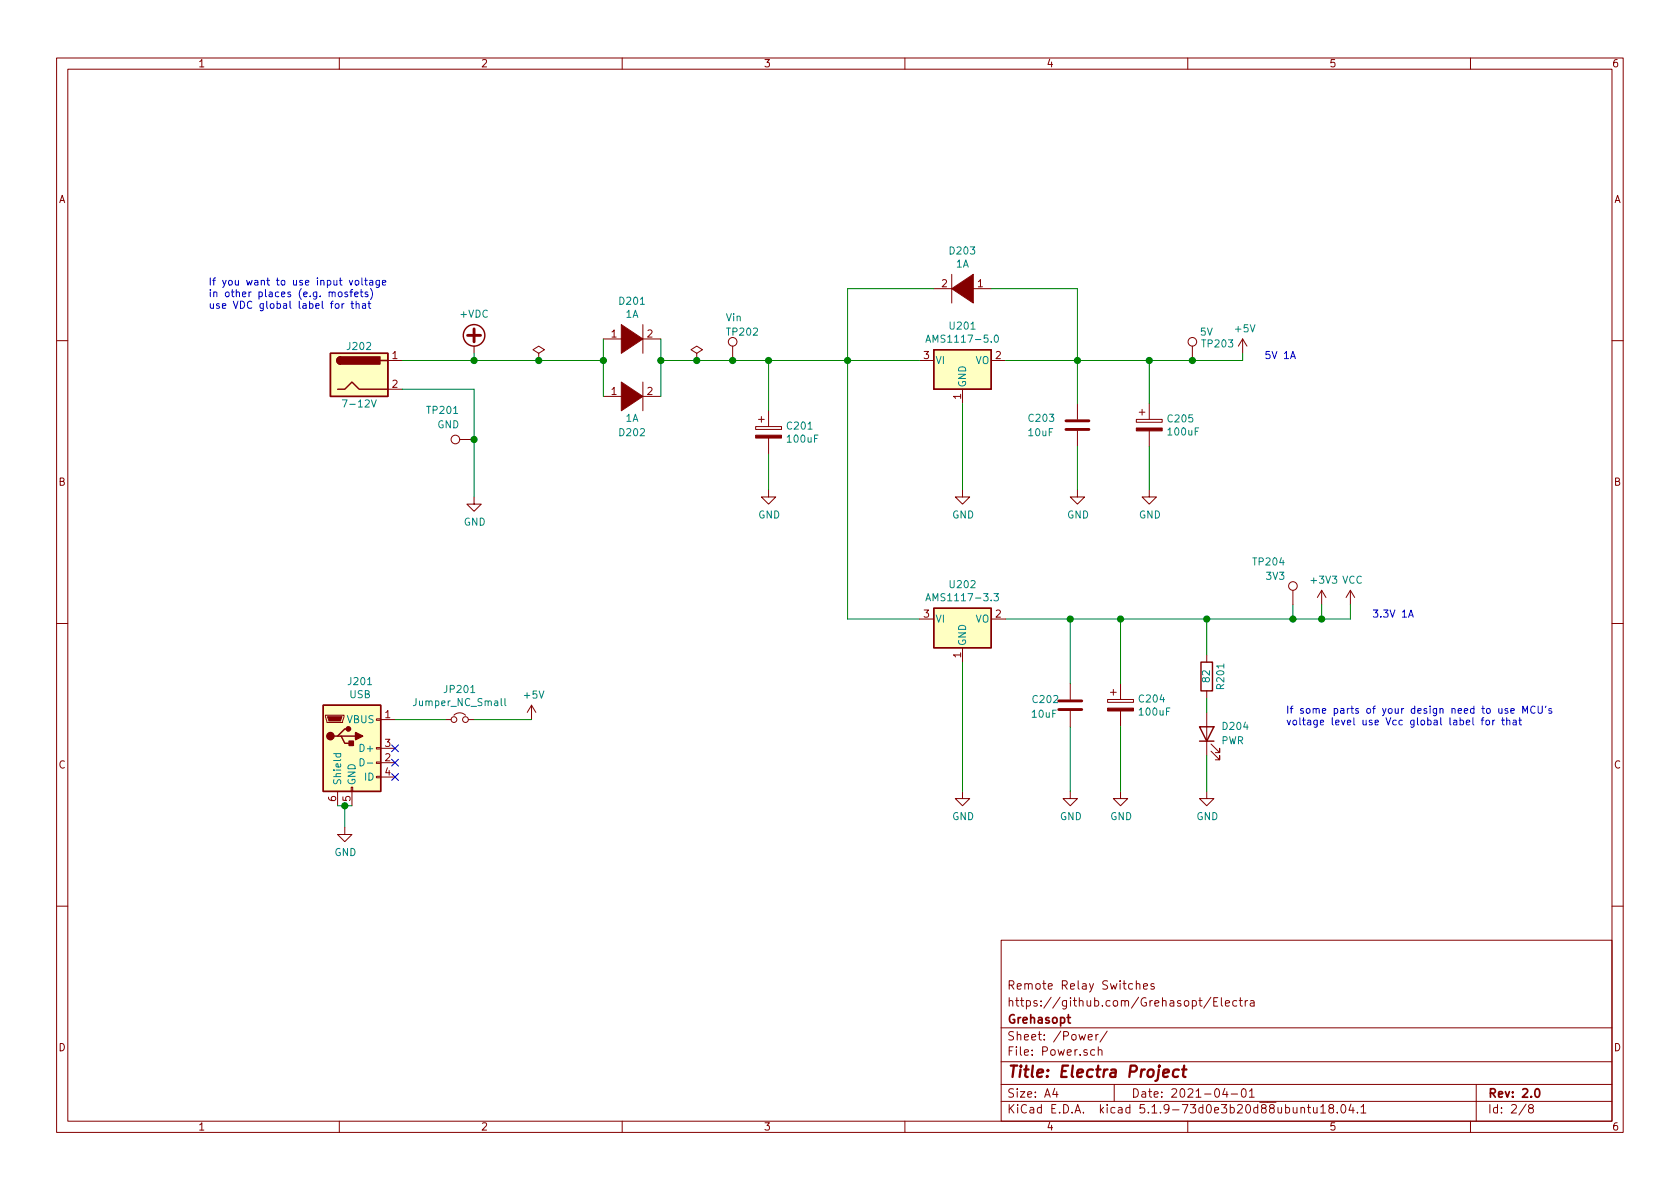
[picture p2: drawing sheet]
EESchema Schematic File Version 4
EELAYER 30 0
EELAYER END
$Descr A4 11693 8268
encoding utf-8
Sheet 2 8
Title "Electra Project"
Date "2021-04-01"
Rev "2.0"
Comp "Grehasopt"
Comment1 "https://github.com/Grehasopt/Electra"
Comment2 "Remote Relay Switches"
Comment3 ""
Comment4 ""
$EndDescr
Text Notes 1450 2150 0    50   ~ 0
If you want to use input voltage\nin other places (e.g. mosfets)\nuse VDC global label for that
Text Notes 8950 5050 0    50   ~ 0
If some parts of your design need to use MCU's \nvoltage level use Vcc global label for that
Text Notes 8800 2500 0    50   ~ 0
5V 1A
$Comp
L Connector:Barrel_Jack J202
U 1 1
P 2500 2600
F 0 "J202" H 2500 2800 50  0000 C CNN
F 1 "7-12V" H 2500 2400 50  0000 C CNN
F 2 "Connector_BarrelJack:BarrelJack_Horizontal" H 2550 2560 50  0001 C CNN
F 3 "~" H 2550 2560 50  0001 C CNN
F 4 "Through Hole AC/DC Power Plugs & Receptacles RoHS" H 2500 2600 50  0001 C CNN "Description"
F 5 "C16214" H 2500 2600 50  0001 C CNN "LCSC"
F 6 "~<5A" H 2500 2600 50  0001 C CNN "Maximum Value"
F 7 "-" H 2500 2600 50  0001 C CNN "Package Reference"
	1    2500 2600
	1    0    0    -1  
$EndComp
$Comp
L Connector:USB_B_Micro J201
U 1 1
P 2450 5200
F 0 "J201" H 2507 5667 50  0000 C CNN
F 1 "USB" H 2507 5576 50  0000 C CNN
F 2 "Connector_USB:USB_Micro-B_Molex-105017-0001" H 2600 5150 50  0001 C CNN
F 3 "~" H 2600 5150 50  0001 C CNN
F 4 "USB - Micro B Female USB 2.0 5 SMD USB Connectors RoHS" H 2450 5200 50  0001 C CNN "Description"
F 5 "USB 2.0 " H 2450 5200 50  0001 C CNN "Maximum Value"
F 6 "SMD" H 2450 5200 50  0001 C CNN "Package Reference"
F 7 "C10418" H 2450 5200 50  0001 C CNN "LCSC"
	1    2450 5200
	1    0    0    -1  
$EndComp
$Comp
L pspice:DIODE D201
U 1 1
P 4400 2350
F 0 "D201" H 4400 2615 50  0000 C CNN
F 1 "1A" H 4400 2524 50  0000 C CNN
F 2 "Diode_SMD:D_SMA_Handsoldering" H 4400 2350 50  0001 C CNN
F 3 "~" H 4400 2350 50  0001 C CNN
F 4 "C95872" H 4400 2350 50  0001 C CNN "LCSC"
F 5 "1A" H 4400 2350 50  0001 C CNN "Maximum Value"
F 6 " SMA(DO-214AC)" H 4400 2350 50  0001 C CNN "Package Reference"
	1    4400 2350
	1    0    0    -1  
$EndComp
$Comp
L pspice:DIODE D202
U 1 1
P 4400 2750
F 0 "D202" H 4400 2500 50  0000 C CNN
F 1 "1A" H 4400 2600 50  0000 C CNN
F 2 "Diode_SMD:D_SMA_Handsoldering" H 4400 2750 50  0001 C CNN
F 3 "~" H 4400 2750 50  0001 C CNN
F 4 "C95872" H 4400 2750 50  0001 C CNN "LCSC"
F 5 "1A" H 4400 2750 50  0001 C CNN "Maximum Value"
F 6 " SMA(DO-214AC)" H 4400 2750 50  0001 C CNN "Package Reference"
	1    4400 2750
	1    0    0    -1  
$EndComp
$Comp
L power:+VDC #PWR0202
U 1 1
P 3300 2450
F 0 "#PWR0202" H 3300 2350 50  0001 C CNN
F 1 "+VDC" H 3300 2725 50  0000 C CNN
F 2 "" H 3300 2450 50  0001 C CNN
F 3 "" H 3300 2450 50  0001 C CNN
	1    3300 2450
	1    0    0    -1  
$EndComp
$Comp
L power:PWR_FLAG #FLG0201
U 1 1
P 3750 2500
F 0 "#FLG0201" H 3750 2575 50  0001 C CNN
F 1 "PWR_FLAG" V 3750 2800 50  0001 C CNN
F 2 "" H 3750 2500 50  0001 C CNN
F 3 "~" H 3750 2500 50  0001 C CNN
	1    3750 2500
	1    0    0    -1  
$EndComp
$Comp
L Connector:TestPoint TP201
U 1 1
P 3300 3050
F 0 "TP201" V 3500 3150 50  0000 L CNN
F 1 "GND" V 3400 3150 50  0000 L CNN
F 2 "TestPoint:TestPoint_Pad_D1.5mm" H 3500 3050 50  0001 C CNN
F 3 "-" H 3500 3050 50  0001 C CNN
F 4 "-" H 3300 3050 50  0001 C CNN "Maximum Value"
F 5 "-" H 3300 3050 50  0001 C CNN "Package Reference"
	1    3300 3050
	0    -1   -1   0   
$EndComp
$Comp
L power:PWR_FLAG #FLG0202
U 1 1
P 4850 2500
F 0 "#FLG0202" H 4850 2575 50  0001 C CNN
F 1 "PWR_FLAG" V 4850 2800 50  0001 C CNN
F 2 "" H 4850 2500 50  0001 C CNN
F 3 "~" H 4850 2500 50  0001 C CNN
	1    4850 2500
	1    0    0    -1  
$EndComp
$Comp
L Connector:TestPoint TP202
U 1 1
P 5100 2500
F 0 "TP202" H 5050 2700 50  0000 L CNN
F 1 "Vin" H 5050 2800 50  0000 L CNN
F 2 "TestPoint:TestPoint_Pad_D1.5mm" H 5300 2500 50  0001 C CNN
F 3 "-" H 5300 2500 50  0001 C CNN
F 4 "-" H 5100 2500 50  0001 C CNN "Maximum Value"
F 5 "-" H 5100 2500 50  0001 C CNN "Package Reference"
	1    5100 2500
	1    0    0    -1  
$EndComp
$Comp
L Device:CP C201
U 1 1
P 5350 3000
F 0 "C201" H 5468 3046 50  0000 L CNN
F 1 "100uF" H 5468 2955 50  0000 L CNN
F 2 "Capacitor_SMD:CP_Elec_6.3x5.4" H 5388 2850 50  0001 C CNN
F 3 "~" H 5350 3000 50  0001 C CNN
F 4 "100uF ±20% 10V SMD,5x5.4mm Aluminum Electrolytic Capacitors - SMD RoHS" H 5350 3000 50  0001 C CNN "Description"
F 5 "C97805" H 5350 3000 50  0001 C CNN "LCSC"
F 6 "10V" H 5350 3000 50  0001 C CNN "Maximum Value"
F 7 "SMD,5x5.4mm" H 5350 3000 50  0001 C CNN "Package Reference"
	1    5350 3000
	1    0    0    -1  
$EndComp
$Comp
L power:GND #PWR0205
U 1 1
P 5350 3400
F 0 "#PWR0205" H 5350 3150 50  0001 C CNN
F 1 "GND" H 5355 3227 50  0000 C CNN
F 2 "" H 5350 3400 50  0001 C CNN
F 3 "" H 5350 3400 50  0001 C CNN
	1    5350 3400
	1    0    0    -1  
$EndComp
$Comp
L Regulator_Linear:AMS1117-5.0 U201
U 1 1
P 6700 2500
F 0 "U201" H 6700 2742 50  0000 C CNN
F 1 "AMS1117-5.0" H 6700 2651 50  0000 C CNN
F 2 "Package_TO_SOT_SMD:SOT-223-3_TabPin2" H 6700 2700 50  0001 C CNN
F 3 "~" H 6800 2250 50  0001 C CNN
F 4 "C6187" H 6700 2500 50  0001 C CNN "LCSC"
	1    6700 2500
	1    0    0    -1  
$EndComp
$Comp
L pspice:DIODE D203
U 1 1
P 6700 2000
F 0 "D203" H 6700 2265 50  0000 C CNN
F 1 "1A" H 6700 2174 50  0000 C CNN
F 2 "Diode_SMD:D_SMA_Handsoldering" H 6700 2000 50  0001 C CNN
F 3 "~" H 6700 2000 50  0001 C CNN
F 4 "C95872" H 6700 2000 50  0001 C CNN "LCSC"
F 5 "1A" H 6700 2000 50  0001 C CNN "Maximum Value"
F 6 " SMA(DO-214AC)" H 6700 2000 50  0001 C CNN "Package Reference"
	1    6700 2000
	-1   0    0    -1  
$EndComp
$Comp
L Regulator_Linear:AMS1117-3.3 U202
U 1 1
P 6700 4300
F 0 "U202" H 6700 4542 50  0000 C CNN
F 1 "AMS1117-3.3" H 6700 4451 50  0000 C CNN
F 2 "Package_TO_SOT_SMD:SOT-223-3_TabPin2" H 6700 4500 50  0001 C CNN
F 3 "~" H 6800 4050 50  0001 C CNN
F 4 "Fixed 18V 3.3V 1.3V @ 1A SOT-223 Dropout Regulators(LDO) RoHS" H 6700 4300 50  0001 C CNN "Description"
F 5 "C6186" H 6700 4300 50  0001 C CNN "LCSC"
F 6 "12V " H 6700 4300 50  0001 C CNN "Maximum Value"
F 7 "SOT-223" H 6700 4300 50  0001 C CNN "Package Reference"
	1    6700 4300
	1    0    0    -1  
$EndComp
$Comp
L power:GND #PWR0206
U 1 1
P 6700 3400
F 0 "#PWR0206" H 6700 3150 50  0001 C CNN
F 1 "GND" H 6705 3227 50  0000 C CNN
F 2 "" H 6700 3400 50  0001 C CNN
F 3 "" H 6700 3400 50  0001 C CNN
	1    6700 3400
	1    0    0    -1  
$EndComp
$Comp
L Device:C C203
U 1 1
P 7500 2950
F 0 "C203" H 7150 3000 50  0000 L CNN
F 1 "10uF" H 7150 2900 50  0000 L CNN
F 2 "Capacitor_SMD:C_0805_2012Metric_Pad1.18x1.45mm_HandSolder" H 7538 2800 50  0001 C CNN
F 3 "~" H 7500 2950 50  0001 C CNN
F 4 "C15850" H 7500 2950 50  0001 C CNN "LCSC"
F 5 "25V" H 7500 2950 50  0001 C CNN "Maximum value"
	1    7500 2950
	1    0    0    -1  
$EndComp
$Comp
L Device:CP C205
U 1 1
P 8000 2950
F 0 "C205" H 8118 2996 50  0000 L CNN
F 1 "100uF" H 8118 2905 50  0000 L CNN
F 2 "Capacitor_SMD:CP_Elec_6.3x5.4" H 8038 2800 50  0001 C CNN
F 3 "~" H 8000 2950 50  0001 C CNN
F 4 "100uF ±20% 10V SMD,5x5.4mm Aluminum Electrolytic Capacitors - SMD RoHS" H 8000 2950 50  0001 C CNN "Description"
F 5 "C97805" H 8000 2950 50  0001 C CNN "LCSC"
F 6 "10V" H 8000 2950 50  0001 C CNN "Maximum Value"
F 7 "SMD,5x5.4mm" H 8000 2950 50  0001 C CNN "Package Reference"
	1    8000 2950
	1    0    0    -1  
$EndComp
$Comp
L power:GND #PWR0209
U 1 1
P 7500 3400
F 0 "#PWR0209" H 7500 3150 50  0001 C CNN
F 1 "GND" H 7505 3227 50  0000 C CNN
F 2 "" H 7500 3400 50  0001 C CNN
F 3 "" H 7500 3400 50  0001 C CNN
	1    7500 3400
	1    0    0    -1  
$EndComp
$Comp
L power:GND #PWR0211
U 1 1
P 8000 3400
F 0 "#PWR0211" H 8000 3150 50  0001 C CNN
F 1 "GND" H 8005 3227 50  0000 C CNN
F 2 "" H 8000 3400 50  0001 C CNN
F 3 "" H 8000 3400 50  0001 C CNN
	1    8000 3400
	1    0    0    -1  
$EndComp
$Comp
L Device:C C202
U 1 1
P 7450 4900
F 0 "C202" H 7178 4942 50  0000 L CNN
F 1 "10uF" H 7174 4840 50  0000 L CNN
F 2 "Capacitor_SMD:C_0805_2012Metric_Pad1.18x1.45mm_HandSolder" H 7488 4750 50  0001 C CNN
F 3 "~" H 7450 4900 50  0001 C CNN
F 4 "C15850" H 7450 4900 50  0001 C CNN "LCSC"
F 5 "25V" H 7450 4900 50  0001 C CNN "Maximum value"
	1    7450 4900
	1    0    0    -1  
$EndComp
$Comp
L Device:CP C204
U 1 1
P 7800 4900
F 0 "C204" H 7918 4946 50  0000 L CNN
F 1 "100uF" H 7918 4855 50  0000 L CNN
F 2 "Capacitor_SMD:CP_Elec_6.3x5.4" H 7838 4750 50  0001 C CNN
F 3 "~" H 7800 4900 50  0001 C CNN
F 4 "100uF ±20% 10V SMD,5x5.4mm Aluminum Electrolytic Capacitors - SMD RoHS" H 7800 4900 50  0001 C CNN "Description"
F 5 "C97805" H 7800 4900 50  0001 C CNN "LCSC"
F 6 "10V" H 7800 4900 50  0001 C CNN "Maximum Value"
F 7 "SMD,5x5.4mm" H 7800 4900 50  0001 C CNN "Package Reference"
	1    7800 4900
	1    0    0    -1  
$EndComp
$Comp
L power:GND #PWR0208
U 1 1
P 7450 5500
F 0 "#PWR0208" H 7450 5250 50  0001 C CNN
F 1 "GND" H 7455 5327 50  0000 C CNN
F 2 "" H 7450 5500 50  0001 C CNN
F 3 "" H 7450 5500 50  0001 C CNN
	1    7450 5500
	1    0    0    -1  
$EndComp
$Comp
L power:GND #PWR0210
U 1 1
P 7800 5500
F 0 "#PWR0210" H 7800 5250 50  0001 C CNN
F 1 "GND" H 7805 5327 50  0000 C CNN
F 2 "" H 7800 5500 50  0001 C CNN
F 3 "" H 7800 5500 50  0001 C CNN
	1    7800 5500
	1    0    0    -1  
$EndComp
$Comp
L Device:R R201
U 1 1
P 8400 4700
F 0 "R201" V 8300 4800 50  0000 R CNN
F 1 "82" V 8400 4750 50  0000 R CNN
F 2 "Resistor_SMD:R_0603_1608Metric_Pad0.98x0.95mm_HandSolder" V 8330 4700 50  0001 C CNN
F 3 "~" H 8400 4700 50  0001 C CNN
F 4 "0603" H 8400 4700 50  0001 C CNN "Package Reference"
F 5 "C23255" H 8400 4700 50  0001 C CNN "LCSC"
F 6 "0.1W" H 8400 4700 50  0001 C CNN "Maximum Value"
	1    8400 4700
	-1   0    0    1   
$EndComp
$Comp
L Device:LED D204
U 1 1
P 8400 5100
F 0 "D204" V 8450 5000 50  0000 R CNN
F 1 "PWR" V 8350 5000 50  0000 R CNN
F 2 "LED_SMD:LED_0603_1608Metric_Pad1.05x0.95mm_HandSolder" H 8400 5100 50  0001 C CNN
F 3 "~" H 8400 5100 50  0001 C CNN
F 4 "Green 520~535nm 0603 Light Emitting Diodes (LED) RoHS" H 8400 5100 50  0001 C CNN "Description"
F 5 "C72043" H 8400 5100 50  0001 C CNN "LCSC"
F 6 "15mA" H 8400 5100 50  0001 C CNN "Maximum Value"
F 7 "0603" H 8400 5100 50  0001 C CNN "Package Reference"
	1    8400 5100
	0    -1   -1   0   
$EndComp
$Comp
L power:GND #PWR0212
U 1 1
P 8400 5500
F 0 "#PWR0212" H 8400 5250 50  0001 C CNN
F 1 "GND" H 8405 5327 50  0000 C CNN
F 2 "" H 8400 5500 50  0001 C CNN
F 3 "" H 8400 5500 50  0001 C CNN
	1    8400 5500
	1    0    0    -1  
$EndComp
$Comp
L power:+3V3 #PWR0214
U 1 1
P 9200 4200
F 0 "#PWR0214" H 9200 4050 50  0001 C CNN
F 1 "+3V3" H 9215 4373 50  0000 C CNN
F 2 "" H 9200 4200 50  0001 C CNN
F 3 "" H 9200 4200 50  0001 C CNN
	1    9200 4200
	1    0    0    -1  
$EndComp
$Comp
L power:VCC #PWR0215
U 1 1
P 9400 4200
F 0 "#PWR0215" H 9400 4050 50  0001 C CNN
F 1 "VCC" H 9415 4373 50  0000 C CNN
F 2 "" H 9400 4200 50  0001 C CNN
F 3 "" H 9400 4200 50  0001 C CNN
	1    9400 4200
	1    0    0    -1  
$EndComp
$Comp
L Connector:TestPoint TP204
U 1 1
P 9000 4200
F 0 "TP204" H 8950 4500 50  0000 R CNN
F 1 "3V3" H 8950 4400 50  0000 R CNN
F 2 "TestPoint:TestPoint_Pad_D1.5mm" H 9200 4200 50  0001 C CNN
F 3 "~" H 9200 4200 50  0001 C CNN
F 4 "-" H 9000 4200 50  0001 C CNN "Maximum Value"
F 5 "-" H 9000 4200 50  0001 C CNN "Package Reference"
	1    9000 4200
	1    0    0    -1  
$EndComp
$Comp
L power:+5V #PWR0213
U 1 1
P 8650 2450
F 0 "#PWR0213" H 8650 2300 50  0001 C CNN
F 1 "+5V" H 8665 2623 50  0000 C CNN
F 2 "" H 8650 2450 50  0001 C CNN
F 3 "" H 8650 2450 50  0001 C CNN
	1    8650 2450
	1    0    0    -1  
$EndComp
$Comp
L Connector:TestPoint TP203
U 1 1
P 8300 2500
F 0 "TP203" H 8358 2618 50  0000 L CNN
F 1 "5V" H 8350 2700 50  0000 L CNN
F 2 "TestPoint:TestPoint_Pad_D1.5mm" H 8500 2500 50  0001 C CNN
F 3 "~" H 8500 2500 50  0001 C CNN
F 4 "-" H 8300 2500 50  0001 C CNN "Maximum Value"
F 5 "-" H 8300 2500 50  0001 C CNN "Package Reference"
	1    8300 2500
	1    0    0    -1  
$EndComp
Wire Wire Line
	2800 2500 3300 2500
Wire Wire Line
	3300 2500 3300 2450
Wire Wire Line
	3300 2500 3750 2500
Connection ~ 3300 2500
Connection ~ 3750 2500
Wire Wire Line
	2800 2700 3300 2700
Wire Wire Line
	3300 2700 3300 3050
Connection ~ 3300 3050
Wire Wire Line
	3300 3050 3300 3450
$Comp
L power:GND #PWR0203
U 1 1
P 3300 3450
F 0 "#PWR0203" H 3300 3200 50  0001 C CNN
F 1 "GND" H 3305 3277 50  0000 C CNN
F 2 "" H 3300 3450 50  0001 C CNN
F 3 "" H 3300 3450 50  0001 C CNN
	1    3300 3450
	1    0    0    -1  
$EndComp
Wire Wire Line
	4200 2500 4200 2350
Wire Wire Line
	3750 2500 4200 2500
Wire Wire Line
	4200 2500 4200 2750
Connection ~ 4200 2500
Wire Wire Line
	4600 2350 4600 2500
Wire Wire Line
	4600 2500 4850 2500
Connection ~ 4600 2500
Wire Wire Line
	4600 2500 4600 2750
Connection ~ 4850 2500
Wire Wire Line
	4850 2500 5100 2500
Connection ~ 5100 2500
Wire Wire Line
	7500 3100 7500 3400
Wire Wire Line
	6700 2800 6700 3400
Wire Wire Line
	5350 3150 5350 3400
Wire Wire Line
	8000 3100 8000 3400
Wire Wire Line
	8000 2800 8000 2500
Wire Wire Line
	7500 2800 7500 2500
Connection ~ 7500 2500
Wire Wire Line
	7500 2500 8000 2500
Wire Wire Line
	6900 2000 7500 2000
Wire Wire Line
	7500 2000 7500 2500
Wire Wire Line
	5100 2500 5350 2500
Wire Wire Line
	6500 2000 5900 2000
Wire Wire Line
	5900 2000 5900 2500
Connection ~ 5900 2500
Wire Wire Line
	5900 2500 6400 2500
Wire Wire Line
	5350 2850 5350 2500
Connection ~ 5350 2500
Wire Wire Line
	5350 2500 5900 2500
Wire Wire Line
	8000 2500 8300 2500
Wire Wire Line
	8650 2500 8650 2450
Connection ~ 8000 2500
Connection ~ 8300 2500
Wire Wire Line
	8300 2500 8650 2500
$Comp
L power:GND #PWR0207
U 1 1
P 6700 5500
F 0 "#PWR0207" H 6700 5250 50  0001 C CNN
F 1 "GND" H 6705 5327 50  0000 C CNN
F 2 "" H 6700 5500 50  0001 C CNN
F 3 "" H 6700 5500 50  0001 C CNN
	1    6700 5500
	1    0    0    -1  
$EndComp
Wire Wire Line
	6700 4600 6700 5500
Wire Wire Line
	7000 4300 7450 4300
Wire Wire Line
	7450 5050 7450 5500
Wire Wire Line
	7800 5050 7800 5500
Wire Wire Line
	7450 4750 7450 4300
Connection ~ 7450 4300
Wire Wire Line
	7450 4300 7800 4300
Wire Wire Line
	7800 4750 7800 4300
Connection ~ 7800 4300
Wire Wire Line
	8400 5500 8400 5250
Wire Wire Line
	8400 4950 8400 4850
Wire Wire Line
	9400 4300 9400 4200
Wire Wire Line
	7800 4300 8400 4300
Wire Wire Line
	9200 4200 9200 4300
Connection ~ 9200 4300
Wire Wire Line
	9200 4300 9400 4300
Wire Wire Line
	9000 4200 9000 4300
Connection ~ 9000 4300
Wire Wire Line
	9000 4300 9200 4300
Wire Wire Line
	8400 4550 8400 4300
Connection ~ 8400 4300
Wire Wire Line
	8400 4300 9000 4300
Wire Wire Line
	5900 4300 6400 4300
Wire Wire Line
	5900 2500 5900 4300
Wire Wire Line
	2350 5600 2400 5600
$Comp
L power:GND #PWR0201
U 1 1
P 2400 5750
F 0 "#PWR0201" H 2400 5500 50  0001 C CNN
F 1 "GND" H 2405 5577 50  0000 C CNN
F 2 "" H 2400 5750 50  0001 C CNN
F 3 "" H 2400 5750 50  0001 C CNN
	1    2400 5750
	1    0    0    -1  
$EndComp
Wire Wire Line
	2400 5750 2400 5600
Connection ~ 2400 5600
Wire Wire Line
	2400 5600 2450 5600
$Comp
L power:+5V #PWR0204
U 1 1
P 3700 5000
F 0 "#PWR0204" H 3700 4850 50  0001 C CNN
F 1 "+5V" H 3715 5173 50  0000 C CNN
F 2 "" H 3700 5000 50  0001 C CNN
F 3 "" H 3700 5000 50  0001 C CNN
	1    3700 5000
	1    0    0    -1  
$EndComp
NoConn ~ 2750 5200
NoConn ~ 2750 5300
NoConn ~ 2750 5400
Wire Wire Line
	7000 2500 7500 2500
$Comp
L Device:Jumper_NC_Small JP201
U 1 1
P 3200 5000
F 0 "JP201" H 3200 5212 50  0000 C CNN
F 1 "Jumper_NC_Small" H 3200 5121 50  0000 C CNN
F 2 "Jumper:SolderJumper-2_P1.3mm_Bridged_RoundedPad1.0x1.5mm" H 3200 5000 50  0001 C CNN
F 3 "~" H 3200 5000 50  0001 C CNN
	1    3200 5000
	1    0    0    -1  
$EndComp
Wire Wire Line
	3100 5000 2750 5000
Wire Wire Line
	3300 5000 3700 5000
Text Notes 9550 4300 0    50   ~ 0
3.3V 1A
$EndSCHEMATC
